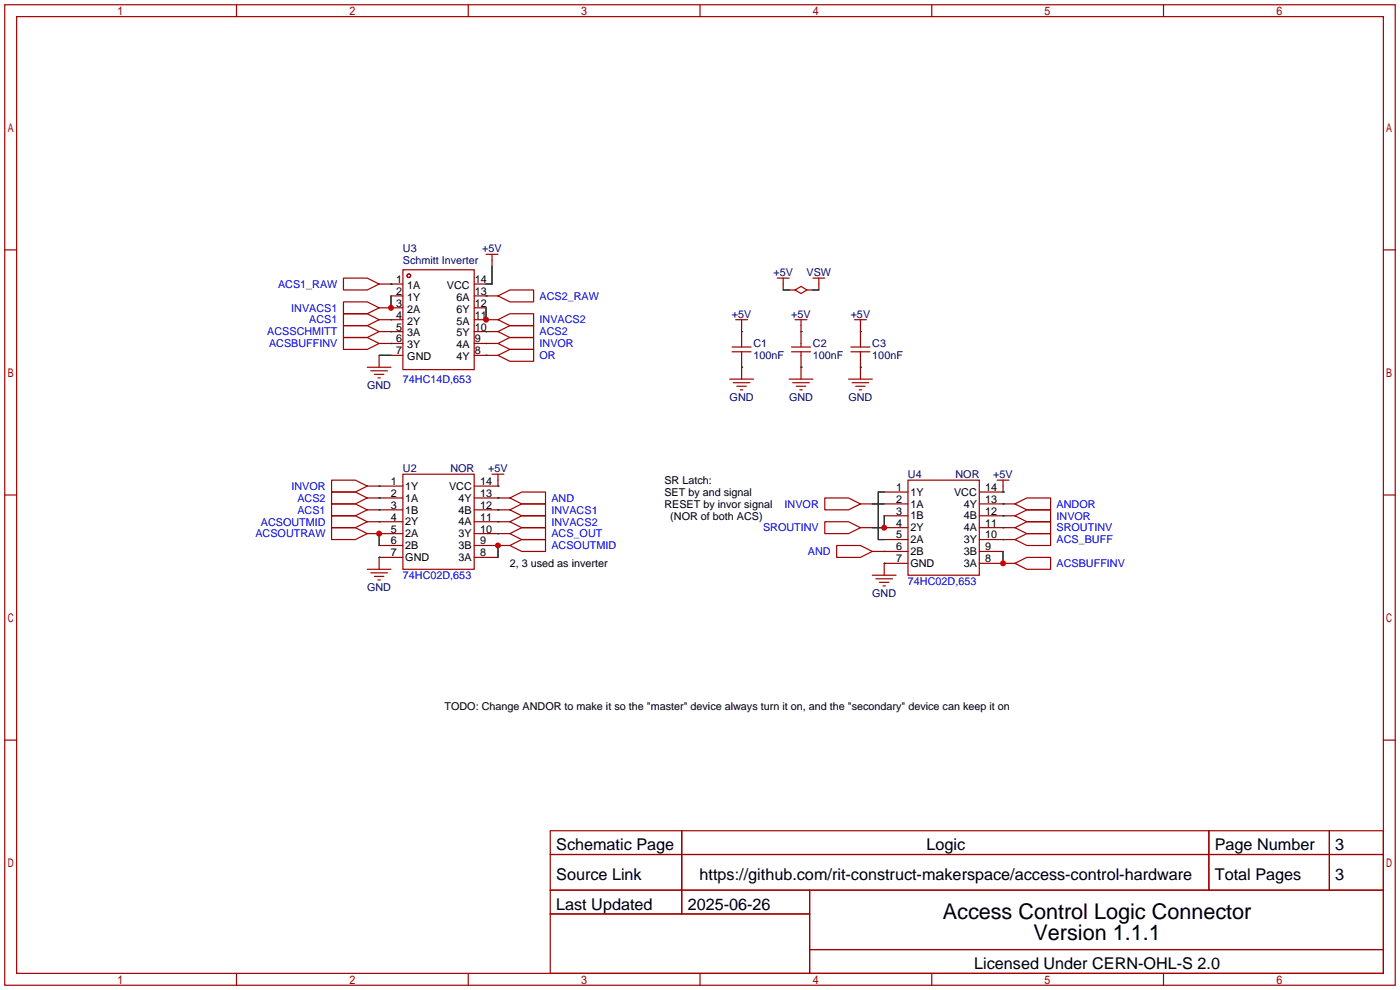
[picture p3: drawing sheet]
<svg xmlns="http://www.w3.org/2000/svg" width="299mm" height="212mm" viewBox="0 0 299 212" stroke-linecap="round" stroke-linejoin="round" font-family="sans-serif">
<g fill="none" stroke="#a10000" stroke-width=".25">
<path d="M1 1h297.2v209.6h-297.2zM3.6 3.6h292.1v204.4h-292.1zM50.5 1v2.6M100.1 1v2.6M149.6 1v2.6M199.1 1v2.6M248.7 1v2.6M1 53.4h2.6M73.4 59.4h5.1l2.5 1.3-2.5 1.3h-5.1zM86.1 57.7h15.2v21.3h-15.2zM103.9 54.4h2.5M105.2 54.4v2.5"/>
<path d="M166.1 59.4h2.6M167.4 59.4v2.6M173.7 59.4h2.6M175 59.4v2.6M295.7 53.4h2.5M73.4 67.1h5.1l2.5 1.2-2.5 1.3h-5.1zM73.4 64.5h5.1l2.5 1.3-2.5 1.3h-5.1zM73.4 72.1h5.1l2.5 1.3-2.5 1.3h-5.1zM73.4 69.6h5.1l2.5 1.3-2.5 1.2h-5.1zM78.5 78.5h5.1M79.2 79.2h3.6M81 60.7h5.1"/>
<path d="M81 65.8h5.1M81 68.3h5.1M81 70.9h5.1M81 73.4h5.1M81 75.9v2.6M83.6 63.2h2.5M83.6 75.9h2.5M101.3 60.7h2.6M101.3 63.2h5.1M101.3 65.8h2.6M101.3 68.3h5.1M101.3 70.9h5.1"/>
<path d="M101.3 73.4h5.1M101.3 75.9h5.1M106.4 63.2l2.6-1.2h5v2.5h-5zM106.4 75.9l2.6-1.2h5v2.5h-5zM106.4 70.9l2.6-1.3h5v2.5h-5zM106.4 73.4l2.6-1.3h5v2.6h-5zM106.4 68.3l2.6-1.2h5v2.5h-5zM156.5 75.2h4M156.5 74.2h4M157.2 68.3h2.6M158.5 68.3v5.9M158.5 75.2v5.8"/>
<path d="M168.7 62h1.2M169.2 75.2h4M169.2 74.2h4M169.9 62l1.3-.8 1.3 .8-1.3 .7zM169.9 68.3h2.6M171.2 68.3v5.9M171.2 75.2v5.8M172.5 62h1.2M181.9 75.2h4M181.9 74.2h4M182.6 68.3h2.6M183.9 68.3v5.9"/>
<path d="M183.9 75.2v5.8M80 80h2M80.8 80.8h.5M156 81h5M156.7 81.8h3.6M157.5 82.5h2M158.2 83.3h.5M168.7 81h5M169.4 81.8h3.6M170.2 82.5h2M170.9 83.3h.5M181.4 81h5"/>
<path d="M182.1 81.8h3.6M182.9 82.5h2M183.6 83.3h.5M1 105.8h2.6M70.9 105.2h5l2.6 1.2-2.6 1.3h-5zM70.9 107.7h5l2.6 1.3-2.6 1.2h-5zM70.9 102.6h5l2.6 1.3-2.6 1.3h-5zM70.9 112.8h5l2.6 1.2-2.6 1.3h-5zM70.9 110.2h5l2.6 1.3-2.6 1.3h-5zM78.5 103.9h7.6M78.5 106.4h7.6M78.5 109h7.6"/>
<path d="M78.5 111.5h7.6M78.5 114h7.6M81 116.6h5.1M86.1 101.3h15.2v20.4h-15.2zM86.1 119.1h-5.1v2.6M101.3 106.4h7.7M101.3 109h7.7M101.3 111.5h7.7M101.3 114h7.7M101.3 116.6h7.7M101.3 119.1h5.1M105.2 101.3h2.5"/>
<path d="M106.4 101.3v2.6h-5.1M109 106.4l2.5-1.2h5.1v2.5h-5.1zM109 109l2.5-1.3h5.1v2.5h-5.1zM109 111.5l2.5-1.3h5.1v2.6h-5.1zM109 114l2.5-1.2h5.1v2.5h-5.1zM109 116.6l2.5-1.3h5.1v2.6h-5.1zM176.3 106.4h5.1l2.5 1.3-2.5 1.3h-5.1zM176.3 111.5h5.1l2.5 1.3-2.5 1.2h-5.1zM178.8 116.6h5.1l2.5 1.3-2.5 1.2h-5.1zM183.9 107.7h2.5M183.9 112.8h2.5M186.4 117.9h7.7"/>
<path d="M189 107.7h5.1M189 105.2h5.1M189 110.2h5.1M189 112.8h5.1M189 115.3h5.1M194.1 102.6h15.2v20.3h-15.2zM209.3 107.7h7.6M209.3 110.2h7.6M209.3 112.8h7.6M209.3 115.3h7.6M209.3 117.9h5.1M213.1 102.6h2.5"/>
<path d="M214.4 102.6v2.6h-5.1M216.9 107.7l2.6-1.3h5v2.6h-5zM216.9 112.8l2.6-1.3h5v2.5h-5zM216.9 110.2l2.6-1.2h5v2.5h-5zM216.9 115.3l2.6-1.3h5v2.6h-5zM295.7 105.8h2.5M78.5 121.7h5.1M79.2 122.4h3.6M80 123.2h2M80.8 124h.5M186.4 122.9h5.1M187.2 123.7h3.6"/>
<path d="M188 124.5h2M188.7 125.2h.5M194.1 120.4h-5.1v2.5M209.3 120.4h7.6M216.9 120.4l2.6-1.3h5v2.6h-5zM1 158.2h2.6M295.7 158.2h2.5M117.6 177.5h178.1v30.5h-178.1zM145.7 177.5v17.8M258.4 177.5v12.7M284.1 177.5v12.7M117.6 182.6h178.1"/>
<path d="M117.6 190.2h178.1M117.6 195.3h55.4M173 190.2v17.8M50.5 208v2.6M100.1 208v2.6M149.6 208v2.6M173 202.9h122.7M199.1 208v2.6M248.7 208v2.6"/>
<circle cx="87.4" cy="58.9" r=".38"/>
</g>
<g fill="none" stroke="#008700" stroke-width=".25">
<path d="M105.2 56.9v3.8h-1.3M81 75.9h2.6M83.6 60.7h.1M83.6 68.3h.1M83.6 70.9h.1M83.6 73.4h.1M83.6 63.2v2.6M103.9 63.2h.1M103.9 70.9h.1M103.9 75.9h.1M103.9 73.4h.1M103.9 65.8v2.5"/>
<path d="M158.5 78.5h.1M158.5 70.9h.1M167.4 62h1.3M171.2 78.5h.1M171.2 70.9h.1M173.7 62h1.3M183.9 78.5h.1M183.9 70.9h.1M81 109h.1M81 106.4h.1M81 103.9h.1M81 119.1h.1"/>
<path d="M81 111.5h.1M81 114v2.6M106.4 103.9h.1M106.4 106.4h.1M106.4 109h.1M106.4 111.5h.1M106.4 114h.1M106.4 116.6v2.5M186.4 107.7h2.6M189 117.9h.1M189 105.2h-1.3v10.1h1.3M189 110.2v2.6h-2.6"/>
<path d="M214.4 105.2h.1M214.4 110.2h.1M214.4 107.7h.1M214.4 112.8h.1M214.4 115.3h.1M214.4 117.9v2.5M189 120.4h.1"/>
</g>
<g fill="#c00">
<circle cx="83.6" cy="65.8" r=".63"/>
<circle cx="103.9" cy="68.3" r=".63"/>
<circle cx="189" cy="112.8" r=".63"/>
<circle cx="106.4" cy="116.6" r=".63"/>
<circle cx="81" cy="114" r=".63"/>
<circle cx="214.4" cy="120.4" r=".63"/>
</g>
<g font-size="4.6">
<text x="201.5" y="196.3">Access Control Logic Connector</text>
<text x="220.9" y="200.9">Version 1.1.1</text>
</g>
<g font-size="3.5">
<text x="118.9" y="181.8">Schematic Page</text>
<text x="198" y="181.8">Logic</text>
<text x="259.6" y="181.8">Page Number</text>
<text x="285.4" y="181.8">3</text>
<text x="118.9" y="188.1">Source Link</text>
<text x="149.5" y="188.1">https://github.com/rit-construct-makerspace/access-control-hardware</text>
<text x="259.6" y="188.1">Total Pages</text>
<text x="285.4" y="188.1">3</text>
<text x="118.9" y="194.5">Last Updated</text>
<text x="147" y="194.5">2025-06-26</text>
<text x="208.2" y="207.2">Licensed Under CERN-OHL-S 2.0</text>
</g>
<g font-size="2.3" fill="#000080">
<text x="86.1" y="53.9">U3</text>
<text x="103.1" y="53.9">+5V</text>
<text x="86.1" y="56.4">Schmitt Inverter</text>
<text x="165.3" y="59">+5V</text>
<text x="172.4" y="59">VSW</text>
<text x="156.4" y="67.9">+5V</text>
<text x="169.1" y="67.9">+5V</text>
<text x="181.8" y="67.9">+5V</text>
<text x="161" y="74.2">C1</text>
<text x="161" y="76.8">100nF</text>
<text x="173.7" y="74.2">C2</text>
<text x="173.7" y="76.8">100nF</text>
<text x="186.4" y="74.2">C3</text>
<text x="186.4" y="76.8">100nF</text>
<text x="78.5" y="83.1">GND</text>
<text x="155.9" y="85.6">GND</text>
<text x="168.6" y="85.6">GND</text>
<text x="181.3" y="85.6">GND</text>
<text x="86.1" y="100.9">U2</text>
<text x="96.3" y="100.9">NOR</text>
<text x="104.3" y="100.9">+5V</text>
<text x="194.1" y="102.2">U4</text>
<text x="204.2" y="102.2">NOR</text>
<text x="212.3" y="102.2">+5V</text>
<text x="78.5" y="126.3">GND</text>
<text x="186.4" y="127.6">GND</text>
</g>
<g font-size="2.3" fill="#00f">
<text x="59.4" y="61.5">ACS1_RAW</text>
<text x="115.3" y="64.1">ACS2_RAW</text>
<text x="57.1" y="71.7">ACSSCHMITT</text>
<text x="62.3" y="66.6">INVACS1</text>
<text x="66.1" y="69.1">ACS1</text>
<text x="115.3" y="71.7">ACS2</text>
<text x="115.3" y="69.1">INVACS2</text>
<text x="57.5" y="74.2">ACSBUFFINV</text>
<text x="115.3" y="76.8">OR</text>
<text x="115.3" y="74.2">INVOR</text>
<text x="86.1" y="81.8">74HC14D,653</text>
<text x="62.3" y="104.7">INVOR</text>
<text x="63.6" y="107.2">ACS2</text>
<text x="117.9" y="107.2">AND</text>
<text x="55.7" y="112.3">ACSOUTMID</text>
<text x="63.6" y="109.8">ACS1</text>
<text x="117.9" y="109.8">INVACS1</text>
<text x="117.9" y="112.3">INVACS2</text>
<text x="163.1" y="113.6">SROUTINV</text>
<text x="167.7" y="108.5">INVOR</text>
<text x="225.8" y="108.5">ANDOR</text>
<text x="225.8" y="113.6">SROUTINV</text>
<text x="225.8" y="111">INVOR</text>
<text x="54.6" y="114.9">ACSOUTRAW</text>
<text x="117.9" y="114.9">ACS_OUT</text>
<text x="117.9" y="117.4">ACSOUTMID</text>
<text x="172.7" y="118.7">AND</text>
<text x="225.8" y="116.1">ACS_BUFF</text>
<text x="86.1" y="123.7">74HC02D,653</text>
<text x="194.1" y="125">74HC02D,653</text>
<text x="225.8" y="121.2">ACSBUFFINV</text>
</g>
<g font-size="2.3">
<text x="84.7" y="60.5">1</text>
<text x="84.7" y="63">2</text>
<text x="84.7" y="65.6">3</text>
<text x="87" y="61.7">1A</text>
<text x="87" y="64.3">1Y</text>
<text x="95.5" y="61.7">VCC</text>
<text x="97.6" y="64.3">6A</text>
<text x="101.5" y="65.6">12</text>
<text x="101.5" y="63">13</text>
<text x="101.5" y="60.5">14</text>
<text x="84.7" y="68.1">4</text>
<text x="84.7" y="70.6">5</text>
<text x="87" y="66.8">2A</text>
<text x="87" y="69.4">2Y</text>
<text x="87" y="71.9">3A</text>
<text x="97.6" y="71.9">5Y</text>
<text x="97.6" y="69.4">5A</text>
<text x="97.6" y="66.8">6Y</text>
<text x="101.5" y="70.6">10</text>
<text x="101.5" y="68.1">11</text>
<text x="84.7" y="73.2">6</text>
<text x="84.7" y="75.7">7</text>
<text x="87" y="74.4">3Y</text>
<text x="87" y="77">GND</text>
<text x="97.6" y="77">4Y</text>
<text x="97.6" y="74.4">4A</text>
<text x="101.5" y="75.7">8</text>
<text x="101.5" y="73.2">9</text>
<text x="83.6" y="103.7">1</text>
<text x="83.6" y="106.2">2</text>
<text x="86.6" y="104.7">1Y</text>
<text x="86.6" y="107.2">1A</text>
<text x="96" y="104.7">VCC</text>
<text x="98" y="107.2">4Y</text>
<text x="102.6" y="106.2">13</text>
<text x="102.6" y="103.7">14</text>
<text x="142" y="103.4">SR Latch:</text>
<text x="142" y="106">SET by and signal</text>
<text x="191.5" y="104.9">1</text>
<text x="191.5" y="107.5">2</text>
<text x="194.6" y="105.9">1Y</text>
<text x="203.9" y="105.9">VCC</text>
<text x="210.6" y="107.5">13</text>
<text x="210.6" y="104.9">14</text>
<text x="83.6" y="108.7">3</text>
<text x="83.6" y="111.3">4</text>
<text x="83.6" y="113.8">5</text>
<text x="86.6" y="109.8">1B</text>
<text x="86.6" y="112.3">2Y</text>
<text x="98" y="112.3">4A</text>
<text x="98" y="109.8">4B</text>
<text x="102.6" y="113.8">10</text>
<text x="102.6" y="111.3">11</text>
<text x="102.6" y="108.7">12</text>
<text x="142" y="108.5">RESET by invor signal</text>
<text x="143.3" y="111">(NOR of both ACS)</text>
<text x="191.5" y="110">3</text>
<text x="191.5" y="112.5">4</text>
<text x="194.6" y="108.5">1A</text>
<text x="194.6" y="111">1B</text>
<text x="194.6" y="113.6">2Y</text>
<text x="206" y="113.6">4A</text>
<text x="206" y="111">4B</text>
<text x="206" y="108.5">4Y</text>
<text x="210.6" y="112.5">11</text>
<text x="210.6" y="110">12</text>
<text x="83.6" y="116.4">6</text>
<text x="83.6" y="118.9">7</text>
<text x="86.6" y="114.8">2A</text>
<text x="86.6" y="117.4">2B</text>
<text x="86.6" y="119.9">GND</text>
<text x="98" y="119.9">3A</text>
<text x="98" y="117.4">3B</text>
<text x="98" y="114.8">3Y</text>
<text x="102.6" y="118.9">8</text>
<text x="102.6" y="116.4">9</text>
<text x="191.5" y="115.1">5</text>
<text x="191.5" y="117.6">6</text>
<text x="194.6" y="116.1">2A</text>
<text x="194.6" y="118.6">2B</text>
<text x="206" y="118.6">3B</text>
<text x="206" y="116.1">3Y</text>
<text x="210.6" y="117.6">9</text>
<text x="210.6" y="115.1">10</text>
<text x="109" y="121.2">2, 3 used as inverter</text>
<text x="191.5" y="120.2">7</text>
<text x="194.6" y="121.2">GND</text>
<text x="206" y="121.2">3A</text>
<text x="210.6" y="120.2">8</text>
<text x="95" y="151.7">TODO: Change ANDOR to make it so the &quot;master&quot; device always turn it on, and the &quot;secondary&quot; device can keep it on</text>
</g>
</svg>
